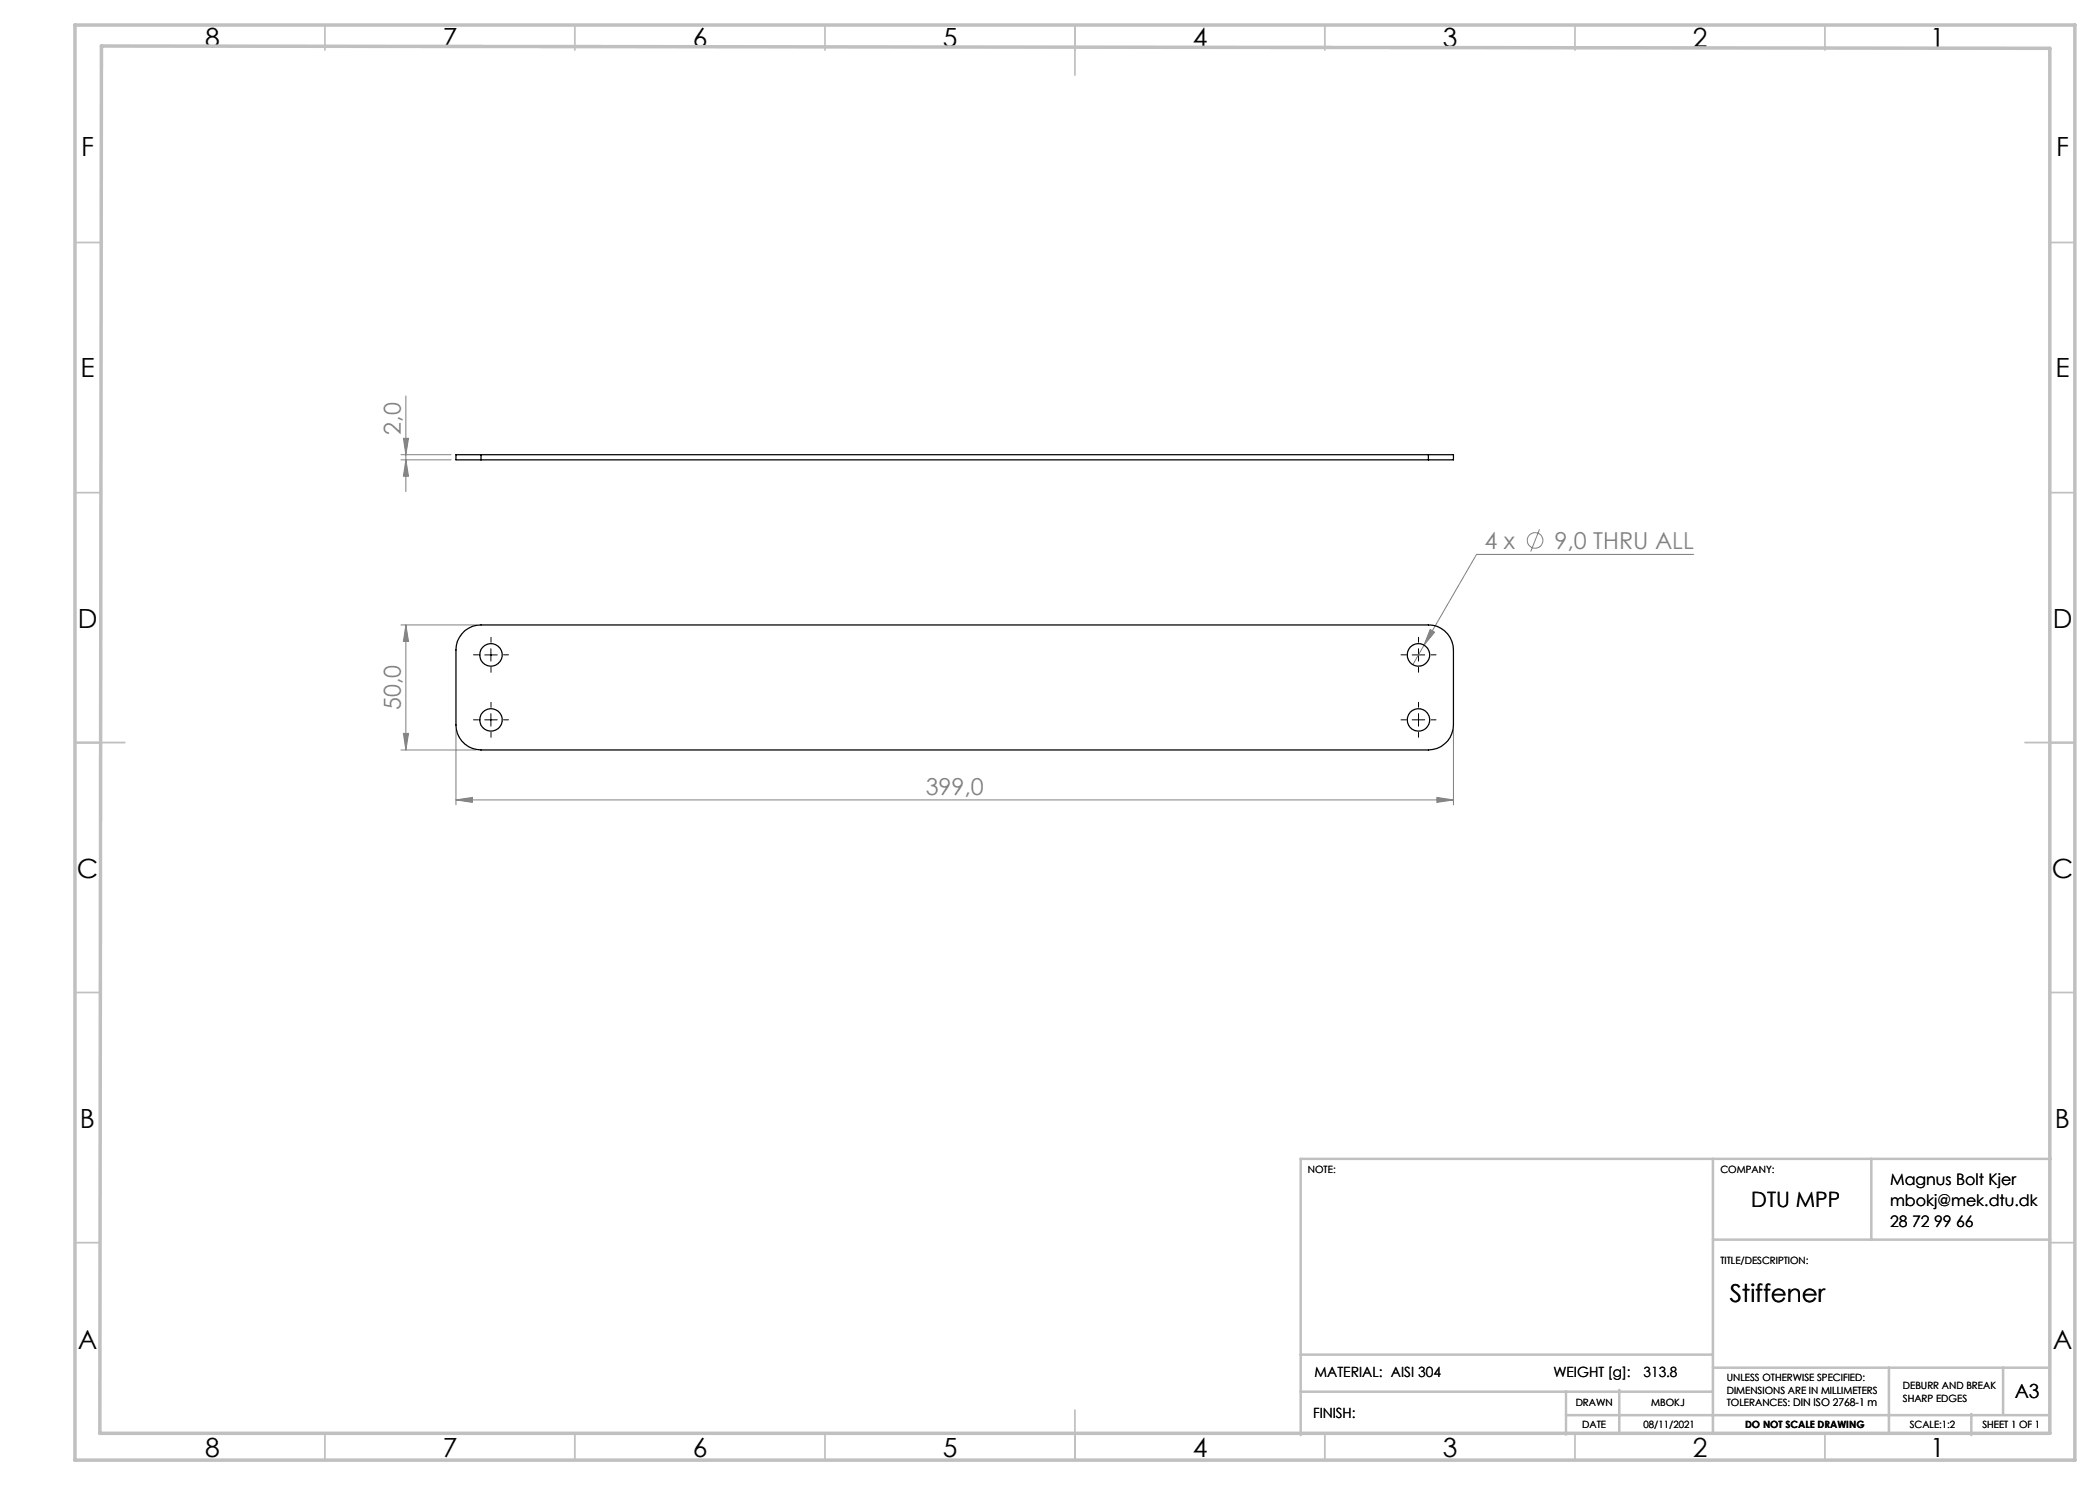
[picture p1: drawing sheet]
<svg xmlns="http://www.w3.org/2000/svg" width="420mm" height="297mm" viewBox="0 0 420 297" stroke-linecap="round" stroke-linejoin="round" font-family="sans-serif">
<g fill="none" stroke="#808080" stroke-width=".2">
<path d="M81.2 79.2v19.1M80.2 90.9h10M80.2 92h10M80.7 87.7h1l-.5 3.2zM81.2 92l.5 3.2h-1zM307.9 105.9l-1.8 4.4M338.7 110.9h-43.4l-10.5 18.1M80.2 125h15M81.2 125v25M81.2 125l.5 3.3h-1zM284.8 129l-2.2 3.9M286 125.9l.9 .5-2.1 2.6z"/>
<path d="M80.2 150h15M80.7 146.7h1l-.5 3.3zM91.2 160l3.3-.5v1zM91.2 146v15M91.2 160h199.5M287.4 159.5l3.3 .5-3.3 .5zM290.7 146v15"/>
<circle cx="307" cy="108.1" r="1.55"/>
</g>
<g fill="none" stroke="#000" stroke-width=".2" stroke-dasharray="15.2 1.3 1.3 1.3">
<path d="M95.7 131h-1M98.2 128.5v-1M98.2 133.5v1M100.7 131h1M281.2 131h-1M283.7 128.5v-1M283.7 133.5v1M286.2 131h1M95.7 144h-1M98.2 141.5v-1M98.2 146.5v1M100.7 144h1"/>
<path d="M281.2 144h-1M283.7 141.5v-1M283.7 146.5v1M286.2 144h1"/>
</g>
<path d="M96.9 131h2.5M98.2 129.7v2.5M282.4 131h2.5M283.7 129.7v2.5M96.9 144h2.5M98.2 142.7v2.5M282.4 144h2.5M283.7 142.7v2.5" fill="none" stroke="#000" stroke-width=".2"/>
<g fill="none" stroke="#c0c0c0" stroke-width=".35">
<path d="M65 5v5M115 5v5M165 5v5M215 5v10M265 5v5M315 5v5M365 5v5M15 48.5h5M410 48.5h5M15 98.5h5M410 98.5h5M15 148.5h10"/>
<path d="M405 148.5h10M15 198.5h5M410 198.5h5M15 248.5h5M410 248.5h5M65 287v5M115 287v5M165 287v5M215 282v10M265 287v5M315 287v5M365 287v5"/>
</g>
<g fill="none" stroke="#c0c0c0" stroke-width=".5">
<path d="M342.6 231.8v54.8M374.3 231.8v16.1M410.2 231.8h-150.1v55.2M342.6 247.9h67.5M260.1 278.3h82.5M260.1 270.9h82.5M313.2 278.3v8.6M323.8 278v8.7M342.6 273.5h67.4M377.8 273.5v13.2M400.6 273.5v9.3M313.2 283h96.8"/>
<path d="M394.3 282.8v4.2"/>
</g>
<path d="M15 5h400v287h-400zM20.3 9.2l389.7 .5v277h-390z" fill="none" stroke="#c0c0c0" stroke-width=".7"/>
<g fill="#808080">
<path d="M91.2 160l3.3-.5v1zM287.4 159.5l3.3 .5-3.3 .5zM286 125.9l-1.2 3.1 2.1-2.6z"/>
<path d="M81.2 125l.5 3.3h-1zM80.7 146.7h1l-.5 3.3zM80.7 87.7h1l-.5 3.2zM81.2 92l.5 3.2h-1z"/>
</g>
<g fill="none" stroke="#000" stroke-width=".25">
<path d="M96.2 90.9h-5v1.1h5M96.2 90.9v1.1M96.2 92h189.5M96.2 90.9h189.5M285.7 90.9h5v1.1h-5M285.7 90.9v1.1M93 126.1a4.8 4.8 0 0 1 3.2-1.1h189.5a5 5 0 0 1 5 5v15a5 5 0 0 1-5 5h-189.5a5 5 0 0 1-5-5v-15a4.9 4.9 0 0 1 1.8-3.9z"/>
<circle cx="98.2" cy="131" r="2.24"/>
<circle cx="283.7" cy="131" r="2.25"/>
<circle cx="98.2" cy="144" r="2.24"/>
<circle cx="283.7" cy="144" r="2.25"/>
</g>
<g font-size="5.3">
<text x="41" y="9.5">8</text>
<text x="88.5" y="9.5">7</text>
<text x="138.5" y="9.5">6</text>
<text x="188.5" y="9.5">5</text>
<text x="238.5" y="9.5">4</text>
<text x="288.5" y="9.5">3</text>
<text x="338.5" y="9.5">2</text>
<text x="386" y="9.5">1</text>
<text x="16.2" y="31.3">F</text>
<text x="411.2" y="31.3">F</text>
<text x="16.1" y="75.5">E</text>
<text x="411.1" y="75.5">E</text>
<text x="15.5" y="125.5">D</text>
<text x="410.5" y="125.5">D</text>
<text x="15.4" y="175.5">C</text>
<text x="410.4" y="175.5">C</text>
<text x="16" y="225.5">B</text>
<text x="411" y="225.5">B</text>
<text x="15.5" y="269.8">A</text>
<text x="410.5" y="269.8">A</text>
<text x="41" y="291.5">8</text>
<text x="88.5" y="291.5">7</text>
<text x="138.5" y="291.5">6</text>
<text x="188.5" y="291.5">5</text>
<text x="238.5" y="291.5">4</text>
<text x="288.5" y="291.5">3</text>
<text x="338.5" y="291.5">2</text>
<text x="386" y="291.5">1</text>
</g>
<text font-size="4.9" x="345.9" y="260.4">Stiffener</text>
<g font-size="4.7" fill="#808080">
<text x="80.2" y="86.9" transform="rotate(-90 80.2 86.9)">2,0</text>
<text x="296.9" y="109.8">4 x</text>
<text x="310.9" y="109.8">9,0 THRU ALL</text>
<text x="80.2" y="142" transform="rotate(-90 80.2 142)">50,0</text>
<text x="185.1" y="159">399,0</text>
</g>
<text font-size="4.2" x="350.3" y="241.4">DTU MPP</text>
<text font-size="3.9" x="403" y="279.6">A3</text>
<g font-size="3.2">
<text x="378" y="237">Magnus Bolt Kjer</text>
<text x="378" y="241.1">mbokj@mek.dtu.dk</text>
<text x="378" y="245.3">28 72 99 66</text>
</g>
<g font-size="2.8">
<text x="262.9" y="275.4">MATERIAL: AISI 304</text>
<text x="310.7" y="275.4">WEIGHT [g]:</text>
<text x="328.7" y="275.4">313.8</text>
<text x="262.6" y="283.6">FINISH:</text>
</g>
<g font-size="2">
<text x="261.6" y="234.6">NOTE:</text>
<text x="344.1" y="234.6">COMPANY:</text>
<text x="344.1" y="252.7">TITLE/DESCRIPTION:</text>
<text x="315.1" y="281.3">DRAWN</text>
<text x="330.2" y="281.3">MBOKJ</text>
<text x="345.4" y="276.3">UNLESS OTHERWISE SPECIFIED:</text>
<text x="345.4" y="278.8">DIMENSIONS ARE IN MILLIMETERS</text>
<text x="345.4" y="281.3">TOLERANCES: DIN ISO 2768-1 m</text>
<text x="380.6" y="277.8">DEBURR AND BREAK</text>
<text x="380.6" y="280.3">SHARP EDGES</text>
<text x="316.4" y="285.6">DATE</text>
<text x="328.7" y="285.6">08/11/2021</text>
<text x="349" y="285.6">DO NOT SCALE DRAWING</text>
<text x="381.9" y="285.6">SCALE:1:2</text>
<text x="396.5" y="285.6">SHEET 1 OF 1</text>
</g>
</svg>
